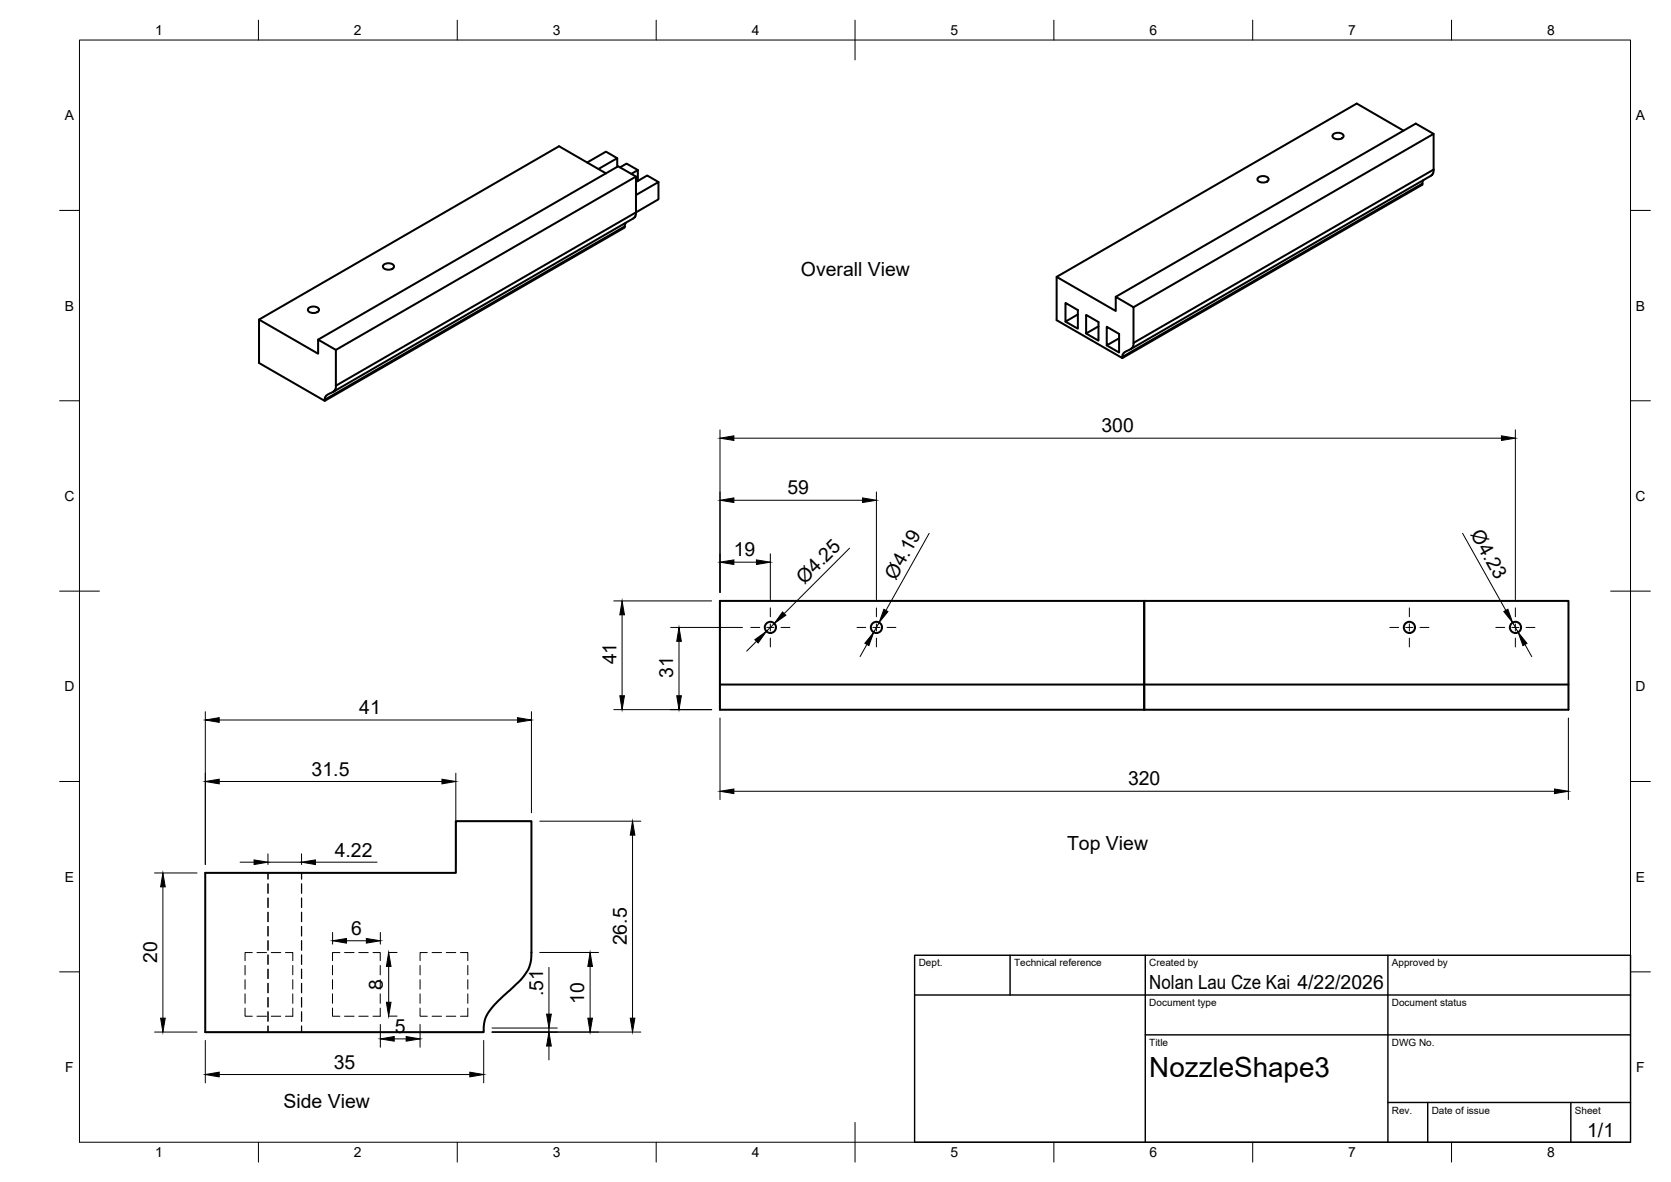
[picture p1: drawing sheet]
<svg xmlns="http://www.w3.org/2000/svg" width="420mm" height="297mm" viewBox="0 0 420 297" stroke-linecap="round" stroke-linejoin="round" font-family="sans-serif">
<!-- layer: Visible -->
<g fill="none" stroke="#000" stroke-width=".51">
<path d="M155.2 39.8l-2.8-1.7-4.8 2.7M335.2 33.8a1.83 1.83 0 0 1 2.6 .3 1.57 1.57 0 0 1-2.6 .4l-.2-.4zM352.9 32.8l-11.8-6.8-75.4 43.6v10.9l16.5 9.5 75.4-43.6v-.2M360.5 33.6l-75.5 43.6M152.4 43.6l-11.8-6.8-75.5 43.5v10.9l16.5 9.5M155.2 41.9v-2.1l-4.7 2.7M155.9 42.1l1.6-1 2.9 1.6M157.1 56.9l-75.5 43.6 .4-1.1 1.8-.9 .5-.5 .2-1.1M157.1 56.9v.3l-75.5 43.5v-.2M157.4 56l-.3 .9M158.7 43.7l1.7-1v2.8M159.9 53.4l-.1 .9-.6 .6-75.4 43.6"/>
<path d="M159.9 53.4v-9l-4.5-2.6-75.4 43.6M159.9 49l5.7-3.3v4.4l-5.7 3.3M159.9 45.7l2.8-1.6 2.9 1.6M159.9 53.4l-75.4 43.5M159.9 44.4l-75.4 43.5M316.3 44.7a1.83 1.83 0 0 1 2.7 .2 1.57 1.57 0 0 1-2.7 .5l-.1-.5zM357.9 45.2l-.3 1M360.5 42.6l-.2 .9-.5 .7-75.5 43.5M360.5 42.6l-75.5 43.6-.2 1.1-.5 .4-1.7 .9-.3 .5-.1 .6 75.4-43.5M360.5 42.6v-9l-4.5-2.5-75.5 43.5M77.6 77.5a1.83 1.83 0 0 1 2.6 .2 1.57 1.57 0 0 1-2.6 .5l-.2-.5zM96.4 66.6a1.83 1.83 0 0 1 2.7 .2 1.57 1.57 0 0 1-2.7 .5l-.1-.5z"/>
<path d="M265.7 69.6l14.8 8.6v-3.6l4.5 2.6v9M271 79l-3.1 1.8v-4.7l3.1 1.8v4.7l-3.1-1.8M65.1 80.3l14.9 8.6v-3.5l4.5 2.5v9M276.2 82l-3.1 1.8v-4.7l3.1 1.8v4.7l-3.1-1.8M281.4 85l-3.1 1.8v-4.7l3.1 1.8v4.7l-3.1-1.8M282.2 89.7v.3M181 151h213.4v27.4h-213.4zM287.7 151v27.4M181 172h213.4M51.6 219.4h63v-13h19v33.2l-.4 2.9-.5 1.3-1.8 2.5-6.1 5.7-2 2.5-.9 1.9-.3 3h-70z"/>
<circle cx="193.7" cy="157.7" r="1.41"/>
<circle cx="220.4" cy="157.7" r="1.41"/>
<circle cx="354.4" cy="157.7" r="1.41"/>
<circle cx="381.1" cy="157.7" r="1.41"/>
</g>
<!-- layer: Hidden -->
<g fill="none" stroke="#000" stroke-width=".25">
<path d="M67.4 219.4v1.5M75.8 219.4v1.5M75.9 219.4v1.5M63.4 239.4h-1.8v2M64.6 239.4h2.4M67.4 222.1v2.4M67.4 225.7v2.4M67.4 229.2v2.4M67.4 232.8v2.4M67.4 236.4v2.4M67.4 240v2.3M68.2 239.4h2.4"/>
<path d="M71.8 239.4h1.8v2M75.8 222.1v2.4M75.8 225.7v2.4M75.8 229.2v2.4M75.8 232.8v2.4M75.8 236.4v2.4M75.8 240v2.3M75.9 222.1v2.4M75.9 225.7v2.4M75.9 229.2v2.4M75.9 232.8v2.4M75.9 236.4v2.4"/>
<path d="M75.9 240v2.3M85.4 239.4h-1.8v2M86.6 239.4h2.4M90.2 239.4h2.4M93.8 239.4h1.8v2M107.4 239.4h-1.8v2M108.6 239.4h2.4M112.2 239.4h2.4M115.8 239.4h1.8v2M61.6 253.3v2.1h1.8M61.6 242.6v2.4M61.6 246.2v2.4"/>
<path d="M61.6 249.8v2.3M64.6 255.4h2.4M67.4 243.6v2.3M67.4 247.1v2.4M67.4 250.7v2.4M67.4 254.3v2.4M67.4 257.8v1.6M68.2 255.4h2.4M73.6 242.6v2.4M73.6 246.2v2.4M73.6 249.8v2.3M73.6 253.3v2.1h-1.8"/>
<path d="M75.8 243.6v2.3M75.8 247.1v2.4M75.8 250.7v2.4M75.8 254.3v2.4M75.8 257.8v1.6M75.9 243.6v2.3M75.9 247.1v2.4M75.9 250.7v2.4M75.9 254.3v2.4M75.9 257.8v1.6M83.6 253.3v2.1h1.8M83.6 242.6v2.4"/>
<path d="M83.6 246.2v2.4M83.6 249.8v2.3M86.6 255.4h2.4M90.2 255.4h2.4M95.6 253.3v2.1h-1.8M95.6 242.6v2.4M95.6 246.2v2.4M95.6 249.8v2.3M105.6 253.3v2.1h1.8M105.6 242.6v2.4M105.6 246.2v2.4M105.6 249.8v2.3"/>
<path d="M108.6 255.4h2.4M112.2 255.4h2.4M117.6 253.3v2.1h-1.8M117.6 242.6v2.4M117.6 246.2v2.4M117.6 249.8v2.3"/>
</g>
<!-- layer: BORDER -->
<g fill="none" stroke="#000" stroke-width=".25">
<path d="M20 10.1h390v276.9h-390zM65 5.1v5M115 5.1v5M165 5.1v5M215 5.1v10M265 5.1v5M315 5.1v5M365 5.1v5M15 52.9h5M410 52.9h5M15 100.7h5M410 100.7h5"/>
<path d="M15 148.6h10M405 148.6h10M15 196.4h5M410 196.4h5M15 244.2h5M410 244.2h5M65 287v5M115 287v5M165 287v5M215 282.1v9.9M265 287v5M315 287v5"/>
<path d="M365 287v5"/>
</g>
<!-- layer: TITLEBLOCK -->
<path d="M230 240.1h180v46.9h-180zM230 250h180M254 240.1v9.9M288 240.1v46.9M349 240.1v46.9M288 260.1h122M349 277.1h61M359 277.1v9.9M395 277.1v9.9" fill="none" stroke="#000" stroke-width=".36"/>
<!-- layer: FD_Dimensions -->
<g fill="none" stroke="#000" stroke-width=".25">
<path d="M181 108v40.9M184.5 110.1h193M381 108v42.7M184.5 125.7h32.4M193.7 139.2v11.5M213.6 137.8l-16.4 16.4M220.4 123.6v27.1M233.6 134l-10.8 19.4M367.7 134l10.9 19.4M154.3 151h24.6M156.4 154.5v20.3M168.6 157.7h18.1"/>
<path d="M184.5 141.3h5.7M194.7 156.7l-2 2M221 156.4l-1.3 2.5M380.3 156.4l1.4 2.5M51.6 178.8v38.5M133.6 178.8v25.5M154.3 178.3h24.6M170.7 161.2v13.6M190.2 161.1l-2.5 2.5M218 162l-1.7 3M383.4 162l1.7 3M55.1 180.9h75"/>
<path d="M55.1 196.4h56M114.6 194.3v23M181 180.5v20.4M184.5 198.8h206.4M394.4 180.5v20.4M38.9 219.4h10.6M60.4 216.7h3.5M67.4 214.6v2.7M67.4 216.7h8.4M75.8 214.6v2.7M79.3 216.7h15.5M135.7 206.4h25.4"/>
<path d="M159 209.9v46M41 222.9v33M83.6 234.3v3M87.1 236.4h5M95.6 234.3v3M97.7 239.4h2.1M135.7 239.4h14.8M38.9 259.4h10.6M95.6 257.5v5.7M97.7 255.4h2.1M97.7 242.9v9M105.6 257.5v5.7"/>
<path d="M123.7 259.4h37.4M123.7 258.3h16.4M138 243.1v11.8M138 258.3v1.1M148.4 242.9v13M51.6 261.5v10.6M55.1 270h63M99.1 261.1h3M121.6 261.5v10.6M138 262.9v3.5"/>
</g>
<g fill="#000" stroke="#000" stroke-width=".25">
<path d="M181 110.1l3.5-.6v1.2zM377.5 109.5l3.5 .6-3.5 .6zM181 125.7l3.5-.6v1.2zM216.9 125.1l3.5 .6-3.5 .6zM156.4 151l.6 3.5h-1.1zM181 141.3l3.5-.6v1.2zM190.2 140.7l3.5 .6-3.5 .6zM196.8 153.8l.8 .8-2.9 2.1zM222.2 153.1l1.1 .6-2.3 2.7zM378.1 153.7l1-.6 1.2 3.3zM155.9 174.8h1.1l-.6 3.5zM170.2 174.8h1.1l-.6 3.5z"/>
<path d="M170.7 157.7l.6 3.5h-1.1zM189.8 160.7l2.9-2-2.1 2.9zM219.7 158.9l-1.2 3.3-1-.5zM381.7 158.9l2.2 2.8-1 .5zM51.6 180.9l3.5-.6v1.2zM51.6 196.4l3.5-.6v1.2zM111.1 195.8l3.5 .6-3.5 .6zM130.1 180.3l3.5 .6-3.5 .6zM181 198.8l3.5-.5v1.1zM390.9 198.3l3.5 .5-3.5 .6zM63.9 216.1l3.5 .6-3.5 .6zM75.8 216.7l3.5-.6v1.2z"/>
<path d="M159 206.4l.6 3.5h-1.1zM41 219.4l.6 3.5h-1.2zM83.6 236.4l3.5-.6v1.2zM92.1 235.8l3.5 .6-3.5 .6zM40.4 255.9h1.2l-.6 3.5zM97.2 251.9h1.1l-.6 3.5zM97.7 239.4l.6 3.5h-1.1zM137.4 254.9h1.2l-.6 3.4zM147.8 255.9h1.2l-.6 3.5zM148.4 239.4l.6 3.5h-1.2zM158.5 255.9h1.1l-.6 3.5zM51.6 270l3.5-.6v1.2z"/>
<path d="M95.6 261.1l3.5-.6v1.1zM102.1 260.5l3.5 .6-3.5 .5zM118.1 269.4l3.5 .6-3.5 .6zM138 259.4l.6 3.5h-1.2z"/>
</g>
<!-- layer: Smart Centers -->
<g fill="none" stroke="#000" stroke-width=".25">
<path d="M188.8 157.7h2.2M192.8 157.7h1.8M193.7 152.8v2.2M193.7 156.8v1.8M196.4 157.7h2.2M215.5 157.7h2.2M219.5 157.7h1.8M220.4 152.8v2.2M220.4 156.8v1.8M223.1 157.7h2.2M349.5 157.7h2.2M353.5 157.7h1.8"/>
<path d="M354.4 152.8v2.2M354.4 156.8v1.8M357 157.7h2.3M376.1 157.7h2.3M380.1 157.7h1.8M381 152.8v2.2M381 156.8v1.8M383.7 157.7h2.2M193.7 160.4v2.2M220.4 160.4v2.2M354.4 160.4v2.2M381 160.4v2.2"/>
</g>
<text font-size="7" x="289" y="270.6">NozzleShape3</text>
<g font-size="4.9">
<text x="201.4" y="69.4">Overall View</text>
<text x="277" y="108.7">300</text>
<text x="198" y="124.3">59</text>
<text x="369.7" y="134.3" transform="rotate(61 369.7 134.3)">Ø4.23</text>
<text x="184.5" y="139.8">19</text>
<text x="202.3" y="146.9" transform="rotate(-45 202.3 146.9)">Ø4.25</text>
<text x="225.2" y="145.9" transform="rotate(-61 225.2 145.9)">Ø4.19</text>
<text x="155" y="167" transform="rotate(-90 155 167)">41</text>
<text x="169.3" y="170.4" transform="rotate(-90 169.3 170.4)">31</text>
<text x="90.3" y="179.5">41</text>
<text x="78.4" y="194.9">31.5</text>
<text x="283.6" y="197.4">320</text>
<text x="84.2" y="215.3">4.22</text>
<text x="268.3" y="213.6">Top View</text>
<text x="88.3" y="235">6</text>
<text x="157.6" y="237.6" transform="rotate(-90 157.6 237.6)">26.5</text>
<text x="39.5" y="242" transform="rotate(-90 39.5 242)">20</text>
<text x="96.3" y="248.7" transform="rotate(-90 96.3 248.7)">8</text>
<text x="136.6" y="250.4" transform="rotate(-90 136.6 250.4)">.51</text>
<text x="289" y="248.5">Nolan Lau Cze Kai 4/22/2026</text>
<text x="146.9" y="252.2" transform="rotate(-90 146.9 252.2)">10</text>
<text x="99.3" y="259.6">5</text>
<text x="83.9" y="268.6">35</text>
<text x="71.3" y="278.4">Side View</text>
<text x="399.1" y="285.7">1/1</text>
</g>
<g font-size="3.5">
<text x="39" y="8.8">1</text>
<text x="89" y="8.8">2</text>
<text x="139" y="8.8">3</text>
<text x="189" y="8.8">4</text>
<text x="239" y="8.8">5</text>
<text x="289" y="8.8">6</text>
<text x="339" y="8.8">7</text>
<text x="389" y="8.8">8</text>
<text x="16.3" y="30.2">A</text>
<text x="411.3" y="30.2">A</text>
<text x="16.3" y="78">B</text>
<text x="411.3" y="78">B</text>
<text x="16.2" y="125.9">C</text>
<text x="411.2" y="125.9">C</text>
<text x="16.2" y="173.7">D</text>
<text x="411.2" y="173.7">D</text>
<text x="16.3" y="221.6">E</text>
<text x="411.3" y="221.6">E</text>
<text x="16.4" y="269.4">F</text>
<text x="411.4" y="269.4">F</text>
<text x="39" y="290.8">1</text>
<text x="89" y="290.8">2</text>
<text x="139" y="290.8">3</text>
<text x="189" y="290.8">4</text>
<text x="239" y="290.8">5</text>
<text x="289" y="290.8">6</text>
<text x="339" y="290.8">7</text>
<text x="389" y="290.8">8</text>
</g>
<g font-size="2.5">
<text x="231" y="242.9">Dept.</text>
<text x="255" y="242.9">Technical reference</text>
<text x="289" y="242.9">Created by</text>
<text x="350" y="242.9">Approved by</text>
<text x="289" y="252.8">Document type</text>
<text x="350" y="252.8">Document status</text>
<text x="289" y="262.9">Title</text>
<text x="350" y="262.9">DWG No.</text>
<text x="350" y="279.9">Rev.</text>
<text x="360" y="279.9">Date of issue</text>
<text x="396" y="279.9">Sheet</text>
</g>
</svg>
